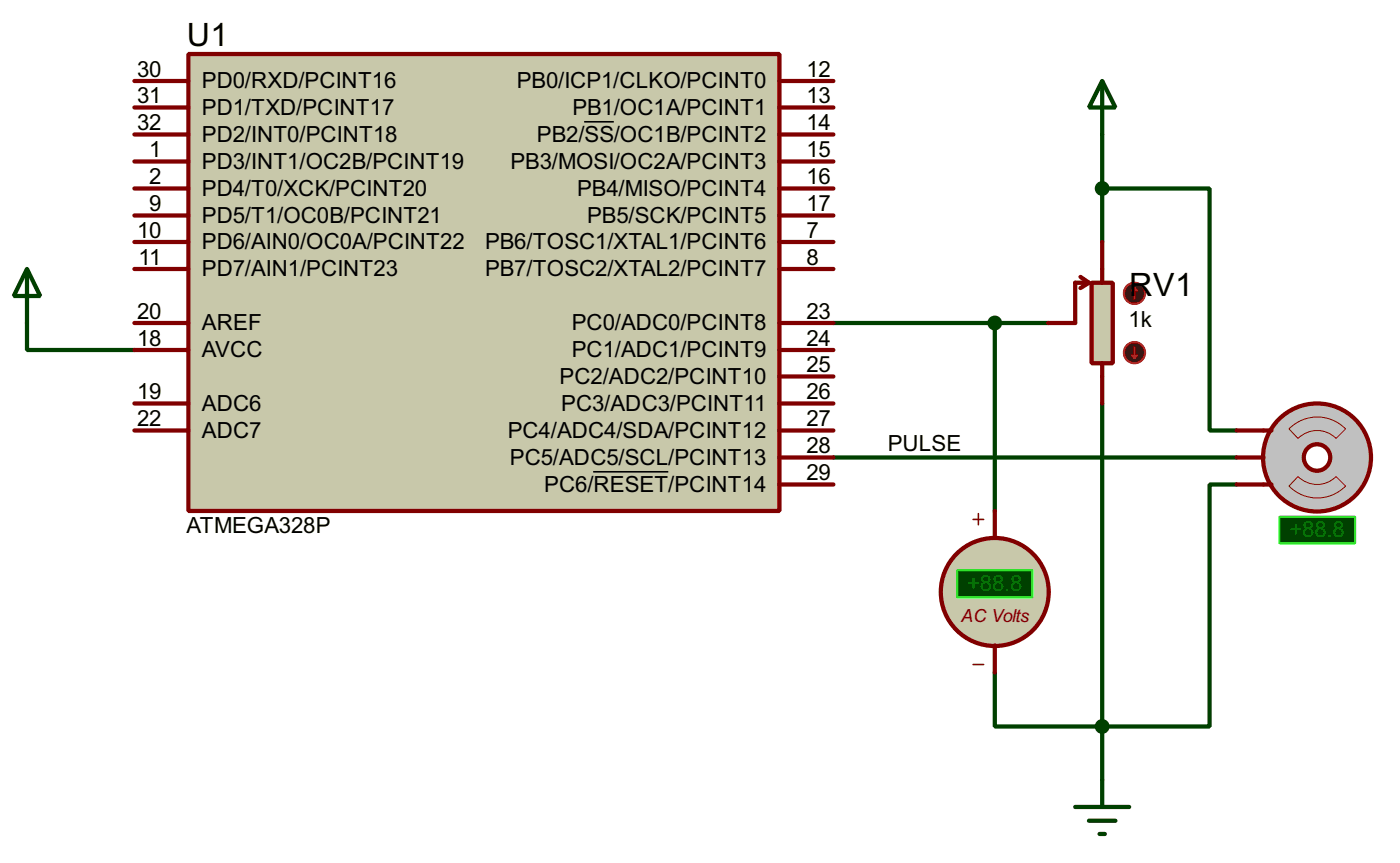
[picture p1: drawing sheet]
<svg xmlns="http://www.w3.org/2000/svg" width="132mm" height="81mm" viewBox="0 0 132 81" stroke-linecap="round" stroke-linejoin="round" font-family="sans-serif">
<path d="M104.2 17.8h10.1v22.9h2.6M104.2 12.7v10.2M2.6 30.5v2.6h10.1M78.8 30.5h20.3M94 30.5v17.8M104.2 38.1v35.6M78.8 43.2h38.1M116.9 45.8h-2.6v22.8h-20.3v-5.1" fill="none" stroke="#004000" stroke-width=".4"/>
<path d="M17.8 5.1h55.9v43.2h-55.9z" fill="#c8c8aa" stroke="#800000" stroke-width=".4"/>
<g fill="none" stroke="#800000" stroke-width=".4">
<path d="M12.7 7.7h5.1M12.7 10.2h5.1M12.7 15.3h5.1M12.7 12.7h5.1M12.7 17.8h5.1M73.7 7.7h5.1M73.7 10.2h5.1M73.7 15.3h5.1M73.7 12.7h5.1M73.7 17.8h5.1M12.7 22.9h5.1M12.7 20.4h5.1"/>
<path d="M12.7 25.4h5.1M12.7 38.1h5.1M12.7 33.1h5.1M12.7 30.5h5.1M73.7 22.9h5.1M73.7 20.4h5.1M73.7 25.4h5.1M73.7 38.1h5.1M73.7 35.6h5.1M73.7 33.1h5.1M73.7 30.5h5.1M12.7 40.7h5.1"/>
<path d="M73.7 45.8h5.1M73.7 43.2h5.1M73.7 40.7h5.1"/>
</g>
<path d="M55.2 11.5h2.8M56.1 44.6h7.1" fill="none" stroke="#000" stroke-width=".15"/>
<path d="M103.2 26.7h2v7.6h-2z" fill="#c8c8aa" stroke="#800000" stroke-width=".4"/>
<path d="M102.1 26.2l.8 .5M102.9 26.7l-.8 .5M102.9 26.7h-1.3v3.8h-2.5M104.2 22.9v3.8M104.2 34.3v3.8" fill="none" stroke="#800000" stroke-width=".4"/>
<circle cx="107.2" cy="33.3" r="1" fill="#400000" stroke="#f00" stroke-width=".2"/>
<path d="M107 33.6l.2 .2M107.2 32.8v1M107.5 33.6l-.3 .2" fill="none" stroke="#f00" stroke-width=".2"/>
<circle cx="107.2" cy="27.7" r="1" fill="#400000" stroke="#f00" stroke-width=".2"/>
<path d="M107.2 27.2l.3 .3M107.2 27.2l-.2 .3M107.2 27.2v1" fill="none" stroke="#f00" stroke-width=".2"/>
<circle cx="124.4" cy="43.2" r="5.1" fill="#c0c0c0" stroke="#800000" stroke-width=".4"/>
<circle cx="124.4" cy="43.2" r="1.25" fill="#feffff" stroke="#800000" stroke-width=".4"/>
<path d="M119.4 40.7h.8M119.4 45.8h.8" fill="none" stroke="#800000" stroke-width=".4"/>
<path d="M120.9 48.8h7.2v2.5h-7.2z" fill="#004000" stroke="#0f0" stroke-width=".2"/>
<path d="M121.8 40.5a3.7 3.7 0 0 1 5.4 0l-.9 .9a2.53 2.53 0 0 0-3.6 0zM122.7 45a2.54 2.54 0 0 0 3.6 0l.9 .9a3.7 3.7 0 0 1-5.4 0z" fill="none" stroke="#800000" stroke-width=".09"/>
<path d="M116.9 43.2h2.5M116.9 40.7h2.5M116.9 45.8h2.5" fill="none" stroke="#800000" stroke-width=".4"/>
<circle cx="94" cy="55.9" r="5.1" fill="#c8c8aa" stroke="#800000" stroke-width=".4"/>
<path d="M92 49.1h1M92.5 48.5v1.1M92 62.8h1" fill="none" stroke="#800000" stroke-width=".15"/>
<path d="M90.5 53.9h7.1v2.5h-7.1z" fill="#004000" stroke="#0f0" stroke-width=".2"/>
<path d="M94 48.3v2.5M94 61v2.5" fill="none" stroke="#800000" stroke-width=".4"/>
<g fill="#004000" stroke="#004000" stroke-width=".4">
<circle cx="104.1" cy="68.6" r=".5"/>
<circle cx="104.1" cy="17.8" r=".5"/>
<circle cx="94" cy="30.5" r=".5"/>
</g>
<path d="M104.2 7.7l1.2 2.5h-2.5zM104.2 7.7v5M2.6 25.4l1.2 2.6h-2.5zM2.6 25.4v5.1M101.6 76.2h5.1M102.9 77.5h2.5M103.9 78.8h.5M104.2 73.7v2.5" fill="none" stroke="#004000" stroke-width=".4"/>
<g font-size="3.4">
<text x="17.7" y="4.3">U1</text>
<text x="106.7" y="28">RV1</text>
</g>
<g font-size="2.4">
<text x="13" y="9.8">31</text>
<text x="13" y="7.2">30</text>
<text x="19.1" y="10.8">PD1/TXD/PCINT17</text>
<text x="19.1" y="8.4">PD0/RXD/PCINT16</text>
<text x="48.8" y="8.4">PB0/ICP1/CLKO/PCINT0</text>
<text x="54.1" y="10.8">PB1/OC1A/PCINT1</text>
<text x="76.2" y="7.2">12</text>
<text x="76.2" y="9.8">13</text>
<text x="13" y="12.3">32</text>
<text x="14.1" y="17.4">2</text>
<text x="14.1" y="14.8">1</text>
<text x="19.1" y="16">PD3/INT1/OC2B/PCINT19</text>
<text x="19.1" y="13.4">PD2/INT0/PCINT18</text>
<text x="48.2" y="16">PB3/MOSI/OC2A/PCINT3</text>
<text x="50.7" y="13.4">PB2/SS/OC1B/PCINT2</text>
<text x="76.2" y="14.8">15</text>
<text x="76.2" y="12.3">14</text>
<text x="76.2" y="17.4">16</text>
<text x="13" y="22.5">10</text>
<text x="14.1" y="19.9">9</text>
<text x="19.1" y="23.5">PD6/AIN0/OC0A/PCINT22</text>
<text x="19.1" y="21.1">PD5/T1/OC0B/PCINT21</text>
<text x="19.1" y="18.5">PD4/T0/XCK/PCINT20</text>
<text x="45.8" y="23.5">PB6/TOSC1/XTAL1/PCINT6</text>
<text x="54.5" y="18.5">PB4/MISO/PCINT4</text>
<text x="55.5" y="21.1">PB5/SCK/PCINT5</text>
<text x="76.2" y="19.9">17</text>
<text x="76.2" y="22.5">7</text>
<text x="13.1" y="25">11</text>
<text x="19.1" y="26.1">PD7/AIN1/PCINT23</text>
<text x="45.8" y="26.1">PB7/TOSC2/XTAL2/PCINT7</text>
<text x="76.2" y="25">8</text>
<text x="13" y="32.6">18</text>
<text x="13" y="30.1">20</text>
<text x="19.1" y="33.8">AVCC</text>
<text x="19.1" y="31.2">AREF</text>
<text x="54" y="33.8">PC1/ADC1/PCINT9</text>
<text x="54" y="31.2">PC0/ADC0/PCINT8</text>
<text x="76.2" y="35.2">25</text>
<text x="76.2" y="32.6">24</text>
<text x="76.2" y="30.1">23</text>
<text x="106.7" y="30.9">1k</text>
<text x="13" y="37.7">19</text>
<text x="13" y="40.3">22</text>
<text x="19.1" y="38.8">ADC6</text>
<text x="19.1" y="41.4">ADC7</text>
<text x="48" y="41.4">PC4/ADC4/SDA/PCINT12</text>
<text x="52.9" y="36.3">PC2/ADC2/PCINT10</text>
<text x="53" y="38.8">PC3/ADC3/PCINT11</text>
<text x="76.2" y="40.3">27</text>
<text x="76.2" y="37.7">26</text>
<text x="48.2" y="43.9">PC5/ADC5/SCL/PCINT13</text>
<text x="51.4" y="46.5">PC6/RESET/PCINT14</text>
<text x="76.2" y="45.4">29</text>
<text x="76.2" y="42.8">28</text>
<text x="83.9" y="42.6">PULSE</text>
<text x="17.6" y="50.4">ATMEGA328P</text>
</g>
<g font-size="2.4" fill="#008000">
<text x="121.9" y="50.8">+88.8</text>
<text x="91.4" y="55.9">+88.8</text>
</g>
<text font-size="1.9" fill="#800000" x="90.8" y="58.8">AC Volts</text>
</svg>
